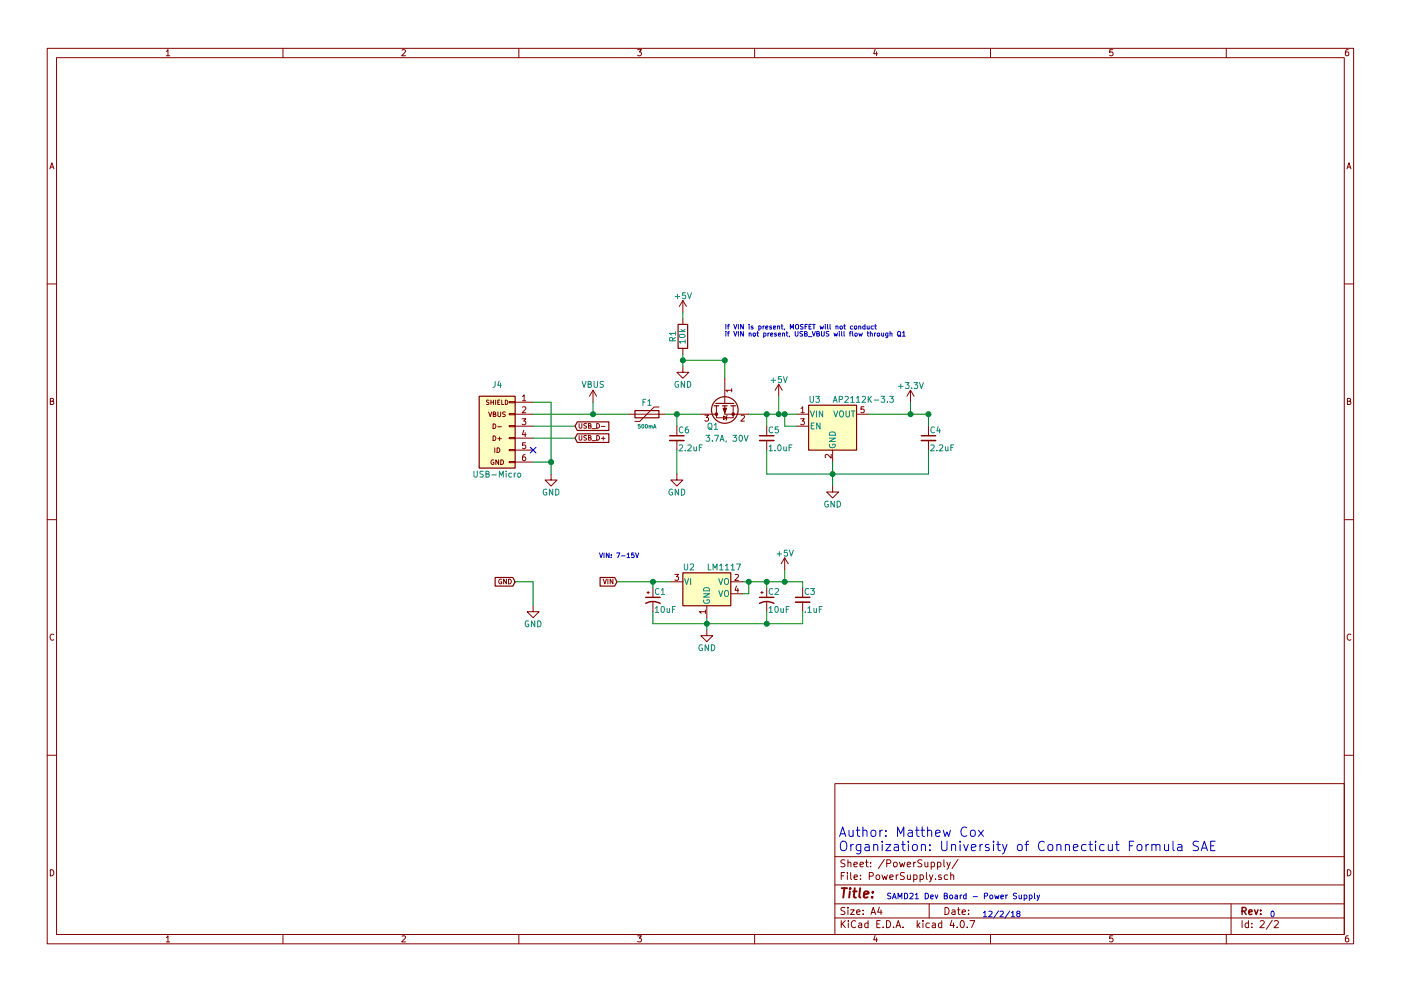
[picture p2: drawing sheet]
EESchema Schematic File Version 2
LIBS:SAMD21-DevBoard-rescue
LIBS:power
LIBS:device
LIBS:switches
LIBS:relays
LIBS:motors
LIBS:transistors
LIBS:conn
LIBS:linear
LIBS:regul
LIBS:74xx
LIBS:cmos4000
LIBS:adc-dac
LIBS:memory
LIBS:xilinx
LIBS:microcontrollers
LIBS:dsp
LIBS:microchip
LIBS:analog_switches
LIBS:motorola
LIBS:texas
LIBS:intel
LIBS:audio
LIBS:interface
LIBS:digital-audio
LIBS:philips
LIBS:display
LIBS:cypress
LIBS:siliconi
LIBS:opto
LIBS:atmel
LIBS:contrib
LIBS:valves
LIBS:apa102c
LIBS:KingBright_Addition
LIBS:TI_Additions
LIBS:lm2734
LIBS:prtr5v0u2x
LIBS:samd21g18a-au
LIBS:10118192-0001LF
LIBS:MF-MSMF050-2
LIBS:AP2112K-3.3TRG1
LIBS:cortex_debug
LIBS:B3FS-4005P
LIBS:lm1117_edited
LIBS:fsmcttr
LIBS:SAMD21-DevBoard-cache
EELAYER 25 0
EELAYER END
$Descr A4 11693 8268
encoding utf-8
Sheet 2 2
Title ""
Date ""
Rev ""
Comp ""
Comment1 ""
Comment2 ""
Comment3 ""
Comment4 ""
$EndDescr
$Comp
L GND #PWR025
U 1 1
P 4600 3950
F 0 "#PWR025" H 4600 3700 50  0001 C CNN
F 1 "GND" H 4600 3800 50  0000 C CNN
F 2 "" H 4600 3950 50  0001 C CNN
F 3 "" H 4600 3950 50  0001 C CNN
	1    4600 3950
	1    0    0    -1  
$EndComp
Text GLabel 4800 3550 2    39   Input ~ 0
USB_D-
Text GLabel 4800 3650 2    39   Input ~ 0
USB_D+
$Comp
L 500mA F1
U 1 1
P 5400 3450
F 0 "F1" V 5300 3450 50  0000 C CNN
F 1 "500mA" V 5500 3450 31  0000 C CNN
F 2 "Resistors_SMD:R_1210" H 5450 3250 50  0001 L CNN
F 3 "" H 5400 3450 50  0001 C CNN
	1    5400 3450
	0    1    1    0   
$EndComp
$Comp
L R R1
U 1 1
P 5700 2800
F 0 "R1" V 5780 2800 50  0000 C CNN
F 1 "10k" V 5700 2800 50  0000 C CNN
F 2 "Resistors_SMD:R_1210" V 5630 2800 50  0001 C CNN
F 3 "" H 5700 2800 50  0001 C CNN
	1    5700 2800
	-1   0    0    1   
$EndComp
$Comp
L GND #PWR026
U 1 1
P 5700 3050
F 0 "#PWR026" H 5700 2800 50  0001 C CNN
F 1 "GND" H 5700 2900 50  0000 C CNN
F 2 "" H 5700 3050 50  0001 C CNN
F 3 "" H 5700 3050 50  0001 C CNN
	1    5700 3050
	1    0    0    -1  
$EndComp
Text GLabel 5150 4850 0    39   Input ~ 0
VIN
$Comp
L +5V #PWR027
U 1 1
P 5700 2600
F 0 "#PWR027" H 5700 2450 50  0001 C CNN
F 1 "+5V" H 5700 2740 50  0000 C CNN
F 2 "" H 5700 2600 50  0001 C CNN
F 3 "" H 5700 2600 50  0001 C CNN
	1    5700 2600
	1    0    0    -1  
$EndComp
$Comp
L USBAB J4
U 1 1
P 4150 3550
F 0 "J4" H 4150 3900 50  0000 C CNN
F 1 "USB-Micro" H 4150 3150 50  0000 C CNN
F 2 "10118192-0001LF:10118192-0001LF" H 4250 3550 50  0001 C CNN
F 3 "" H 4250 3550 50  0001 C CNN
	1    4150 3550
	1    0    0    -1  
$EndComp
Text Notes 5000 4650 0    39   ~ 0
VIN: 7-15V
$Comp
L GND #PWR028
U 1 1
P 5900 5250
F 0 "#PWR028" H 5900 5000 50  0001 C CNN
F 1 "GND" H 5900 5100 50  0000 C CNN
F 2 "" H 5900 5250 50  0001 C CNN
F 3 "" H 5900 5250 50  0001 C CNN
	1    5900 5250
	1    0    0    -1  
$EndComp
$Comp
L CP1_Small C1
U 1 1
P 5450 5000
F 0 "C1" H 5460 5070 50  0000 L CNN
F 1 "10uF" H 5460 4920 50  0000 L CNN
F 2 "Capacitors_SMD:C_1206" H 5450 5000 50  0001 C CNN
F 3 "" H 5450 5000 50  0001 C CNN
	1    5450 5000
	1    0    0    -1  
$EndComp
$Comp
L CP1_Small C2
U 1 1
P 6400 5000
F 0 "C2" H 6410 5070 50  0000 L CNN
F 1 "10uF" H 6410 4920 50  0000 L CNN
F 2 "Capacitors_SMD:C_1206" H 6400 5000 50  0001 C CNN
F 3 "" H 6400 5000 50  0001 C CNN
	1    6400 5000
	1    0    0    -1  
$EndComp
$Comp
L C_Small C3
U 1 1
P 6700 5000
F 0 "C3" H 6710 5070 50  0000 L CNN
F 1 ".1uF" H 6710 4920 50  0000 L CNN
F 2 "Capacitors_SMD:C_1206" H 6700 5000 50  0001 C CNN
F 3 "" H 6700 5000 50  0001 C CNN
	1    6700 5000
	1    0    0    -1  
$EndComp
$Comp
L +5V #PWR029
U 1 1
P 6550 4750
F 0 "#PWR029" H 6550 4600 50  0001 C CNN
F 1 "+5V" H 6550 4890 50  0000 C CNN
F 2 "" H 6550 4750 50  0001 C CNN
F 3 "" H 6550 4750 50  0001 C CNN
	1    6550 4750
	1    0    0    -1  
$EndComp
$Comp
L AP2112K-3.3 U3
U 1 1
P 6950 3550
F 0 "U3" H 6750 3775 50  0000 L CNN
F 1 "AP2112K-3.3" H 6950 3775 50  0000 L CNN
F 2 "TO_SOT_Packages_SMD:SOT-23-5" H 6950 3875 50  0001 C CNN
F 3 "" H 6950 3650 50  0001 C CNN
	1    6950 3550
	1    0    0    -1  
$EndComp
$Comp
L C_Small C4
U 1 1
P 7750 3650
F 0 "C4" H 7760 3720 50  0000 L CNN
F 1 "2.2uF" H 7760 3570 50  0000 L CNN
F 2 "Capacitors_SMD:C_1210" H 7750 3650 50  0001 C CNN
F 3 "" H 7750 3650 50  0001 C CNN
	1    7750 3650
	1    0    0    -1  
$EndComp
$Comp
L GND #PWR030
U 1 1
P 6950 4050
F 0 "#PWR030" H 6950 3800 50  0001 C CNN
F 1 "GND" H 6950 3900 50  0000 C CNN
F 2 "" H 6950 4050 50  0001 C CNN
F 3 "" H 6950 4050 50  0001 C CNN
	1    6950 4050
	1    0    0    -1  
$EndComp
$Comp
L C_Small C5
U 1 1
P 6400 3650
F 0 "C5" H 6410 3720 50  0000 L CNN
F 1 "1.0uF" H 6410 3570 50  0000 L CNN
F 2 "Capacitors_SMD:C_1210" H 6400 3650 50  0001 C CNN
F 3 "" H 6400 3650 50  0001 C CNN
	1    6400 3650
	1    0    0    -1  
$EndComp
$Comp
L +3.3V #PWR031
U 1 1
P 7600 3350
F 0 "#PWR031" H 7600 3200 50  0001 C CNN
F 1 "+3.3V" H 7600 3490 50  0000 C CNN
F 2 "" H 7600 3350 50  0001 C CNN
F 3 "" H 7600 3350 50  0001 C CNN
	1    7600 3350
	1    0    0    -1  
$EndComp
$Comp
L C_Small C6
U 1 1
P 5650 3650
F 0 "C6" H 5660 3720 50  0000 L CNN
F 1 "2.2uF" H 5660 3570 50  0000 L CNN
F 2 "Capacitors_SMD:C_1210" H 5650 3650 50  0001 C CNN
F 3 "" H 5650 3650 50  0001 C CNN
	1    5650 3650
	1    0    0    -1  
$EndComp
$Comp
L GND #PWR032
U 1 1
P 5650 3950
F 0 "#PWR032" H 5650 3700 50  0001 C CNN
F 1 "GND" H 5650 3800 50  0000 C CNN
F 2 "" H 5650 3950 50  0001 C CNN
F 3 "" H 5650 3950 50  0001 C CNN
	1    5650 3950
	1    0    0    -1  
$EndComp
$Comp
L +5V #PWR033
U 1 1
P 6500 3300
F 0 "#PWR033" H 6500 3150 50  0001 C CNN
F 1 "+5V" H 6500 3440 50  0000 C CNN
F 2 "" H 6500 3300 50  0001 C CNN
F 3 "" H 6500 3300 50  0001 C CNN
	1    6500 3300
	1    0    0    -1  
$EndComp
Text Notes 6050 2800 0    39   ~ 0
If VIN is present, MOSFET will not conduct\nif VIN not present, USB_VBUS will flow through Q1
$Comp
L VBUS #PWR034
U 1 1
P 4950 3350
F 0 "#PWR034" H 4950 3200 50  0001 C CNN
F 1 "VBUS" H 4950 3500 50  0000 C CNN
F 2 "" H 4950 3350 50  0001 C CNN
F 3 "" H 4950 3350 50  0001 C CNN
	1    4950 3350
	1    0    0    -1  
$EndComp
Connection ~ 4950 3450
Wire Wire Line
	4950 3350 4950 3450
Wire Wire Line
	4450 3650 4800 3650
Connection ~ 6500 3450
Wire Wire Line
	6500 3300 6500 3450
Wire Wire Line
	5650 3950 5650 3750
Connection ~ 5650 3450
Wire Wire Line
	5650 3550 5650 3450
Connection ~ 6400 3450
Wire Wire Line
	6400 3550 6400 3450
Wire Wire Line
	7750 3450 7750 3550
Connection ~ 7600 3450
Wire Wire Line
	7600 3350 7600 3450
Connection ~ 6950 3950
Connection ~ 6550 3450
Wire Wire Line
	6550 3550 6550 3450
Wire Wire Line
	6650 3550 6550 3550
Wire Wire Line
	6250 3450 6650 3450
Wire Wire Line
	6400 3950 7750 3950
Wire Wire Line
	6950 3850 6950 4050
Connection ~ 6550 4850
Wire Wire Line
	6550 4850 6550 4750
Connection ~ 6400 4850
Wire Wire Line
	6700 4850 6700 4900
Connection ~ 6400 5200
Wire Wire Line
	6700 5200 6700 5100
Wire Wire Line
	6400 4850 6400 4900
Wire Wire Line
	6200 4850 6700 4850
Wire Wire Line
	6400 5200 6400 5100
Connection ~ 5450 4850
Wire Wire Line
	5450 4900 5450 4850
Connection ~ 5900 5200
Wire Wire Line
	5450 5200 6700 5200
Wire Wire Line
	5450 5100 5450 5200
Wire Wire Line
	5900 5250 5900 5150
Wire Wire Line
	5150 4850 5600 4850
Wire Wire Line
	4450 3550 4800 3550
Connection ~ 5700 3000
Wire Wire Line
	6050 3000 5700 3000
Wire Wire Line
	5700 2650 5700 2600
Wire Wire Line
	5700 2950 5700 3050
Connection ~ 6050 3000
Wire Wire Line
	6050 3000 6050 3150
Wire Wire Line
	5550 3450 5850 3450
Wire Wire Line
	4450 3450 5250 3450
Connection ~ 4600 3850
Wire Wire Line
	4450 3350 4600 3350
Wire Wire Line
	4450 3850 4600 3850
$Comp
L Q_PMOS_GSD Q1
U 1 1
P 6050 3350
F 0 "Q1" V 6250 3400 50  0000 L CNN
F 1 "3.7A, 30V" V 6350 3150 50  0000 L CNN
F 2 "TO_SOT_Packages_SMD:SOT-23" H 6250 3450 50  0001 C CNN
F 3 "" H 6050 3350 50  0001 C CNN
	1    6050 3350
	0    -1   1    0   
$EndComp
Wire Wire Line
	4600 3350 4600 3950
Wire Wire Line
	6400 3950 6400 3750
Wire Wire Line
	7750 3950 7750 3750
Text Notes 7400 7500 0    47   ~ 0
SAMD21 Dev Board - Power Supply
Text Notes 8200 7650 0    47   ~ 0
12/2/18
Text Notes 10600 7650 0    47   ~ 0
0
Text Notes 7000 7100 0    79   ~ 0
Author: Matthew Cox\nOrganization: University of Connecticut Formula SAE
Text GLabel 4300 4850 0    39   Input ~ 0
GND
$Comp
L GND #PWR035
U 1 1
P 4450 5050
F 0 "#PWR035" H 4450 4800 50  0001 C CNN
F 1 "GND" H 4450 4900 50  0000 C CNN
F 2 "" H 4450 5050 50  0001 C CNN
F 3 "" H 4450 5050 50  0001 C CNN
	1    4450 5050
	1    0    0    -1  
$EndComp
Wire Wire Line
	4300 4850 4450 4850
Wire Wire Line
	4450 4850 4450 5050
Connection ~ 7750 3450
Wire Wire Line
	7250 3450 7750 3450
$Comp
L LM1117-RESCUE-SAMD21-DevBoard U2
U 1 1
P 5900 4850
AR Path="/5C0C6154" Ref="U2"  Part="1" 
AR Path="/5BF26B92/5C0C6154" Ref="U2"  Part="1" 
F 0 "U2" H 5750 4975 50  0000 C CNN
F 1 "LM1117" H 5900 4975 50  0000 L CNN
F 2 "TO_SOT_Packages_SMD:SOT-223" H 5900 4850 50  0001 C CNN
F 3 "" H 5900 4850 50  0001 C CNN
	1    5900 4850
	1    0    0    -1  
$EndComp
Wire Wire Line
	6200 4950 6250 4950
Wire Wire Line
	6250 4950 6250 4850
Connection ~ 6250 4850
NoConn ~ 4450 3750
$EndSCHEMATC
